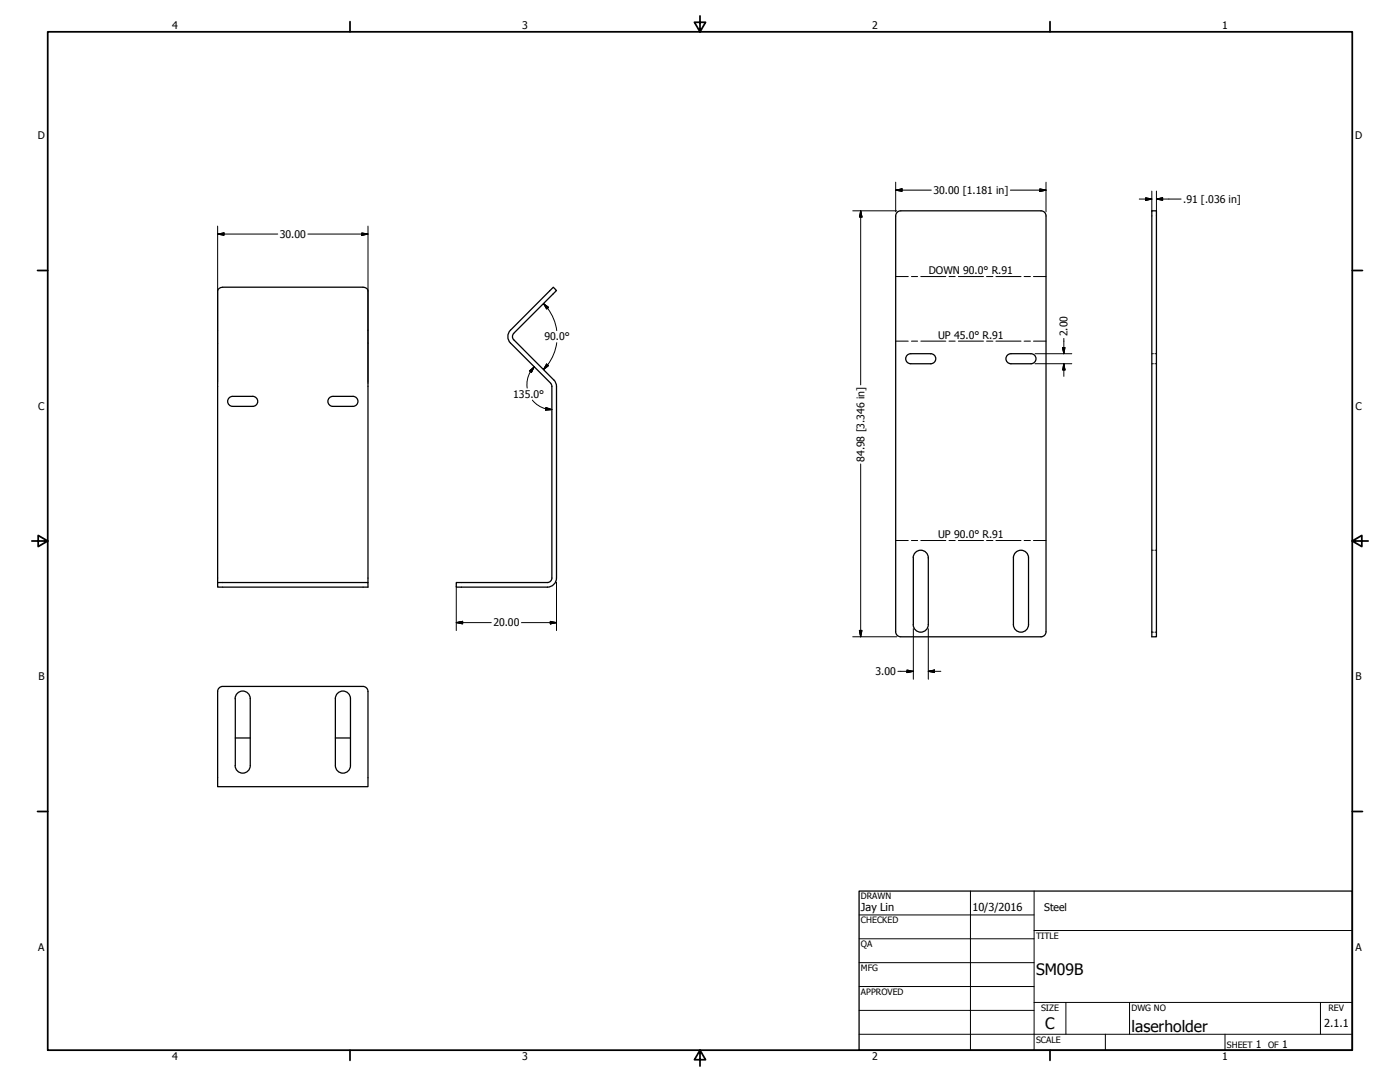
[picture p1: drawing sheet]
<svg xmlns="http://www.w3.org/2000/svg" width="559mm" height="432mm" viewBox="0 0 559 432" stroke-linecap="round" stroke-linejoin="round" font-family="sans-serif">
<!-- layer: Visible (ANSI) -->
<g fill="none" stroke="#000" stroke-width=".51">
<path d="M357.5 86.1l.6-1.4 1.4-.6h56l1.4 .6 .6 1.4M357.5 86.2v165.9M417.5 86.2v165.9M459.7 84.1h1.9v170h-1.9zM91.5 158.8l1.4-.6h8a2 2 0 0 1 2 2 2 2 0 0 1-2 2h-8a2 2 0 0 1-1.9-1.3 2 2 0 0 1 .5-2.1zM131.5 158.8l1.4-.6h8a2 2 0 0 1 2 2 2 2 0 0 1-2 2h-8a2 2 0 0 1-1.9-1.3 2 2 0 0 1 .5-2.1zM219.8 152.9l.5 1.3v76.5l-.5 1.2-1.3 .6M219.8 152.9l-16-16a3.6 3.6 0 0 1 0-5.1l17.1-17.2 1.2 1.4-17.1 17-.5 1.3 .6 1.3 16.3 16.4 .7 1.7v77a3.7 3.7 0 0 1-3.6 3.6M362.1 141.7l1.4-.5h8a2 2 0 0 1 2 1.9 2 2 0 0 1-2 2.1h-8a2 2 0 0 1-1.8-1.3 2 2 0 0 1 .4-2.2zM402.1 141.7l1.4-.5h8a2 2 0 0 1 2 1.9 2 2 0 0 1-2 2.1h-8a2 2 0 0 1-1.8-1.3 2 2 0 0 1 .4-2.2zM86.9 232.5v-116.4a1.93 1.93 0 0 1 2-1.5h56a1.8 1.8 0 0 1 2 1.5v116.4M86.9 232.5h60v1.8h-60z"/>
<path d="M218.5 232.5h-36.4v1.8h36.4M364.5 222.6a3 3 0 0 1 3-3 3 3 0 0 1 3 3M364.6 222.6l-.1 26.7a3 3 0 0 0 3 3 3 3 0 0 0 3-3v-26.7M404.5 222.6a3 3 0 0 1 3-3 3 3 0 0 1 3 3M404.5 222.6v26.7a3 3 0 0 0 3 3 3 3 0 0 0 3-3v-26.7M357.5 252.1l.6 1.4 1.4 .6h56l1.4-.6 .6-1.4M86.9 275.9l.6-1.4 1.4-.6h56l1.4 .6 .6 1.4M86.9 276v37.9h60v-37.9M94.5 276.9a3 3 0 0 1 3.4-.9 3 3 0 0 1 2 2.8v26.7a2.98 2.98 0 0 1-3 3 2.98 2.98 0 0 1-3-3v-26.7zM134.5 276.9a3 3 0 0 1 3.4-1 3 3 0 0 1 2 2.9v26.7a3 3 0 0 1-3 3 3 3 0 0 1-3-3v-26.7zM93.9 294.5h6M133.9 294.5h6"/>
</g>
<!-- layer: Bend Centerline (ANSI) -->
<g fill="none" stroke="#000" stroke-width=".4">
<path d="M357.5 110.4h5M363.8 110.4h2.5M367.5 110.4h10M378.8 110.4h2.5M382.5 110.4h10.1M393.8 110.4h2.5M397.5 110.4h10M408.7 110.4h2.6M412.5 110.4h5M357.5 136.1h5M363.8 136.1h2.5M367.5 136.1h10"/>
<path d="M378.8 136.1h2.5M382.5 136.1h10.1M393.8 136.1h2.5M397.5 136.1h10M408.7 136.1h2.6M412.5 136.1h5M357.5 215.7h5M363.8 215.7h2.5M367.5 215.7h10M378.8 215.7h2.5M382.5 215.7h10.1M393.8 215.7h2.5"/>
<path d="M397.5 215.7h10M408.7 215.7h2.6M412.5 215.7h5"/>
</g>
<!-- layer: Hidden (ANSI) -->
<path d="M459.7 141.2h.7M459.7 145.2h.7M460.9 141.2h.7M460.9 145.2h.7M459.7 219.6h.7M460.9 219.6h.7M459.7 252.3h.7M460.9 252.3h.7" fill="none" stroke="#000" stroke-width=".4"/>
<!-- layer: Border (ANSI) -->
<g fill="none" stroke="#000" stroke-width=".7">
<path d="M19 12.7h520.8v406.4h-520.8zM139.7 8.6v4.1M279.4 6.3v6.4l-2.2-3.8h4.4l-2.2 3.8M419.1 8.6v4.1M15 107.9h4M539.8 107.9h4M12.7 215.9h6.3l-3.8-2.2v4.4l3.8-2.2M539.8 215.9l3.8 2.2v-4.4l-3.8 2.2h6.3M15 323.8h4M539.8 323.8h4M139.7 419.1v4.1M279.4 419.1l2.2 3.8h-4.4l2.2-3.8v6.3"/>
<path d="M419.1 419.1v4.1"/>
</g>
<!-- layer: Title (ANSI) -->
<g fill="none" stroke="#000" stroke-width=".4">
<path d="M387.3 355.6v63.5M412.7 355.6v63.5M342.9 365.1h69.8M342.9 374.6h69.8M412.7 371.3h127.1M342.9 384.2h69.8M342.9 393.7h69.8M342.9 412.7h196.9M342.9 403.2h69.8M412.7 400h127.1M425.4 400v12.7M441.2 412.7v6.4"/>
<path d="M450.8 400v12.7M488.9 412.7v6.4M527 400v12.7"/>
</g>
<path d="M342.9 355.6h196.9v63.5h-196.9z" fill="none" stroke="#000" stroke-width=".51"/>
<!-- layer: Dimension (ANSI) -->
<g fill="none" stroke="#000" stroke-width=".4">
<path d="M357.5 75.9l2.5-.5v1zM357.5 75.9h14.2M357.5 72.7v11.8M403.3 75.9h14.2M415 75.4l2.5 .5-2.5 .5zM417.5 72.7v11.8M454.7 79.4h5M457.3 78.9l2.4 .5-2.4 .5zM459.7 76.3v8.2M461.6 79.4l2.5-.5v1zM461.6 79.4h9.8M461.6 76.3v8.2"/>
<path d="M86.9 93.4l2.5-.4v.9zM86.9 93.4h24M86.9 90.2v62.4M122.9 93.4h24M144.4 93l2.5 .4-2.5 .5zM146.9 90.2v62.4M340.4 84.1h17.5M343.5 84.1l.5 2.5h-1zM343.5 84.1v69.5M216.9 121.2l2 1.5-.7 .6zM216.9 121.2a18.6 18.6 0 0 1 5.3 10.7M222.2 136.7a18.6 18.6 0 0 1-5.3 10.8"/>
<path d="M424.1 138.7h1l-.5 2.5zM424.6 135.1v6.1M211.3 148l1.9-1.6-1.1 2.3zM212.5 159.7a10 10 0 0 0 7.8 3.7M213.2 146.4a10.1 10.1 0 0 0-2.8 8.5M218.2 145.3l.7 .6-2 1.6zM413.1 145.2h14.7M413.1 141.2h14.7M424.6 145.2l.5 2.4h-1zM424.6 145.2v5M217.9 162.6l2.4 .8-2.6 .2zM343.5 185.2v68.9"/>
<path d="M182.1 234.1v17.6M222.1 232.3v19.4M182.1 248.5l2.6-.5v1zM182.1 248.5h14M208.2 248.5h13.9M219.6 248l2.5 .5-2.5 .5zM340.4 254.1h17.5M343 251.6h1l-.5 2.5zM364.6 250.9v20.2M370.5 250.9v20.2M358.4 267.9h6.2M362 267.4l2.6 .5-2.6 .5z"/>
<path d="M370.5 267.9l2.5-.5v1zM370.5 267.9h5"/>
</g>
<g fill="#000" stroke="#000" stroke-width=".4">
<path d="M357.5 75.9l2.5-.5zM357.5 75.9l2.5-.5v1zM415 76.4l2.5-.5zM415 75.4l2.5 .5-2.5 .5zM457.3 79.9l2.4-.5zM457.3 78.9l2.4 .5-2.4 .5zM461.6 79.4l2.5-.5zM461.6 79.4l2.5-.5v1zM86.9 93.4l2.5-.4zM86.9 93.4l2.5-.4v.9zM144.4 93.9l2.5-.5zM144.4 93l2.5 .4-2.5 .5z"/>
<path d="M343.5 84.1l.5 2.5zM343.5 84.1l.5 2.5h-1zM216.9 121.2l2 1.5zM216.9 121.2l2 1.5-.7 .6zM424.1 138.7l.5 2.5zM424.1 138.7h1l-.5 2.5zM213.2 146.4l-1.1 2.3zM211.3 148l1.9-1.6-1.1 2.3zM218.2 145.3l-1.3 2.2zM218.2 145.3l.7 .6-2 1.6zM424.6 145.2l.5 2.4zM424.6 145.2l.5 2.4h-1z"/>
<path d="M217.7 163.6l2.6-.2zM217.9 162.6l2.4 .8-2.6 .2zM182.1 248.5l2.6-.5zM182.1 248.5l2.6-.5v1zM219.6 249l2.5-.5zM219.6 248l2.5 .5-2.5 .5zM343 251.6l.5 2.5zM343 251.6h1l-.5 2.5zM362 268.4l2.6-.5zM362 267.4l2.6 .5-2.6 .5zM370.5 267.9l2.5-.5zM370.5 267.9l2.5-.5v1z"/>
</g>
<g font-size="6.3">
<text x="413.5" y="389.1">SM09B</text>
<text x="417.2" y="410.6">C</text>
<text x="451.6" y="411.9">laserholder</text>
</g>
<g font-size="4.4">
<text x="343.7" y="363.5">Jay Lin</text>
<text x="388.1" y="363.7">10/3/2016</text>
<text x="528.5" y="410">2.1.1</text>
</g>
<g font-size="4.2">
<text x="68.7" y="11.7">4</text>
<text x="208.4" y="11.7">3</text>
<text x="348.1" y="11.7">2</text>
<text x="487.8" y="11.7">1</text>
<text x="15.1" y="55.5">D</text>
<text x="540.9" y="55.5">D</text>
<text x="372.6" y="77.4">30.00 [1.181 in]</text>
<text x="472.2" y="81">.91 [.036 in]</text>
<text x="111.7" y="94.9">30.00</text>
<text x="370.8" y="109.5">DOWN 90.0° R.91</text>
<text x="217.3" y="135.8">90.0°</text>
<text x="374.4" y="135.3">UP 45.0° R.91</text>
<text x="426.1" y="134.2" transform="rotate(-90 426.1 134.2)">2.00</text>
<text x="204.9" y="158.8">135.0°</text>
<text x="15.2" y="163.4">C</text>
<text x="541" y="163.4">C</text>
<text x="345.1" y="184.3" transform="rotate(-90 345.1 184.3)">84.98 [3.346 in]</text>
<text x="374.4" y="214.8">UP 90.0° R.91</text>
<text x="196.9" y="250">20.00</text>
<text x="349.4" y="269.4">3.00</text>
<text x="15.3" y="271.4">B</text>
<text x="541.1" y="271.4">B</text>
<text x="416.8" y="363.4">Steel</text>
<text x="15.2" y="379.3">A</text>
<text x="541" y="379.3">A</text>
<text x="501.3" y="418.3">1</text>
<text x="511.8" y="418.3">1</text>
<text x="68.7" y="423.2">4</text>
<text x="208.4" y="423.2">3</text>
<text x="348.1" y="423.2">2</text>
<text x="487.8" y="423.2">1</text>
</g>
<g font-size="3.5">
<text x="343.7" y="358.9">DRAWN</text>
<text x="343.7" y="368.5">CHECKED</text>
<text x="413.5" y="374.6">TITLE</text>
<text x="343.7" y="378">QA</text>
<text x="343.7" y="387.5">MFG</text>
<text x="343.7" y="397.1">APPROVED</text>
<text x="415.5" y="403.4">SIZE</text>
<text x="451.6" y="403.4">DWG NO</text>
<text x="530.3" y="403.4">REV</text>
<text x="413.5" y="416.1">SCALE</text>
<text x="489.7" y="418.3">SHEET</text>
<text x="506.2" y="418.3">OF</text>
</g>
</svg>
